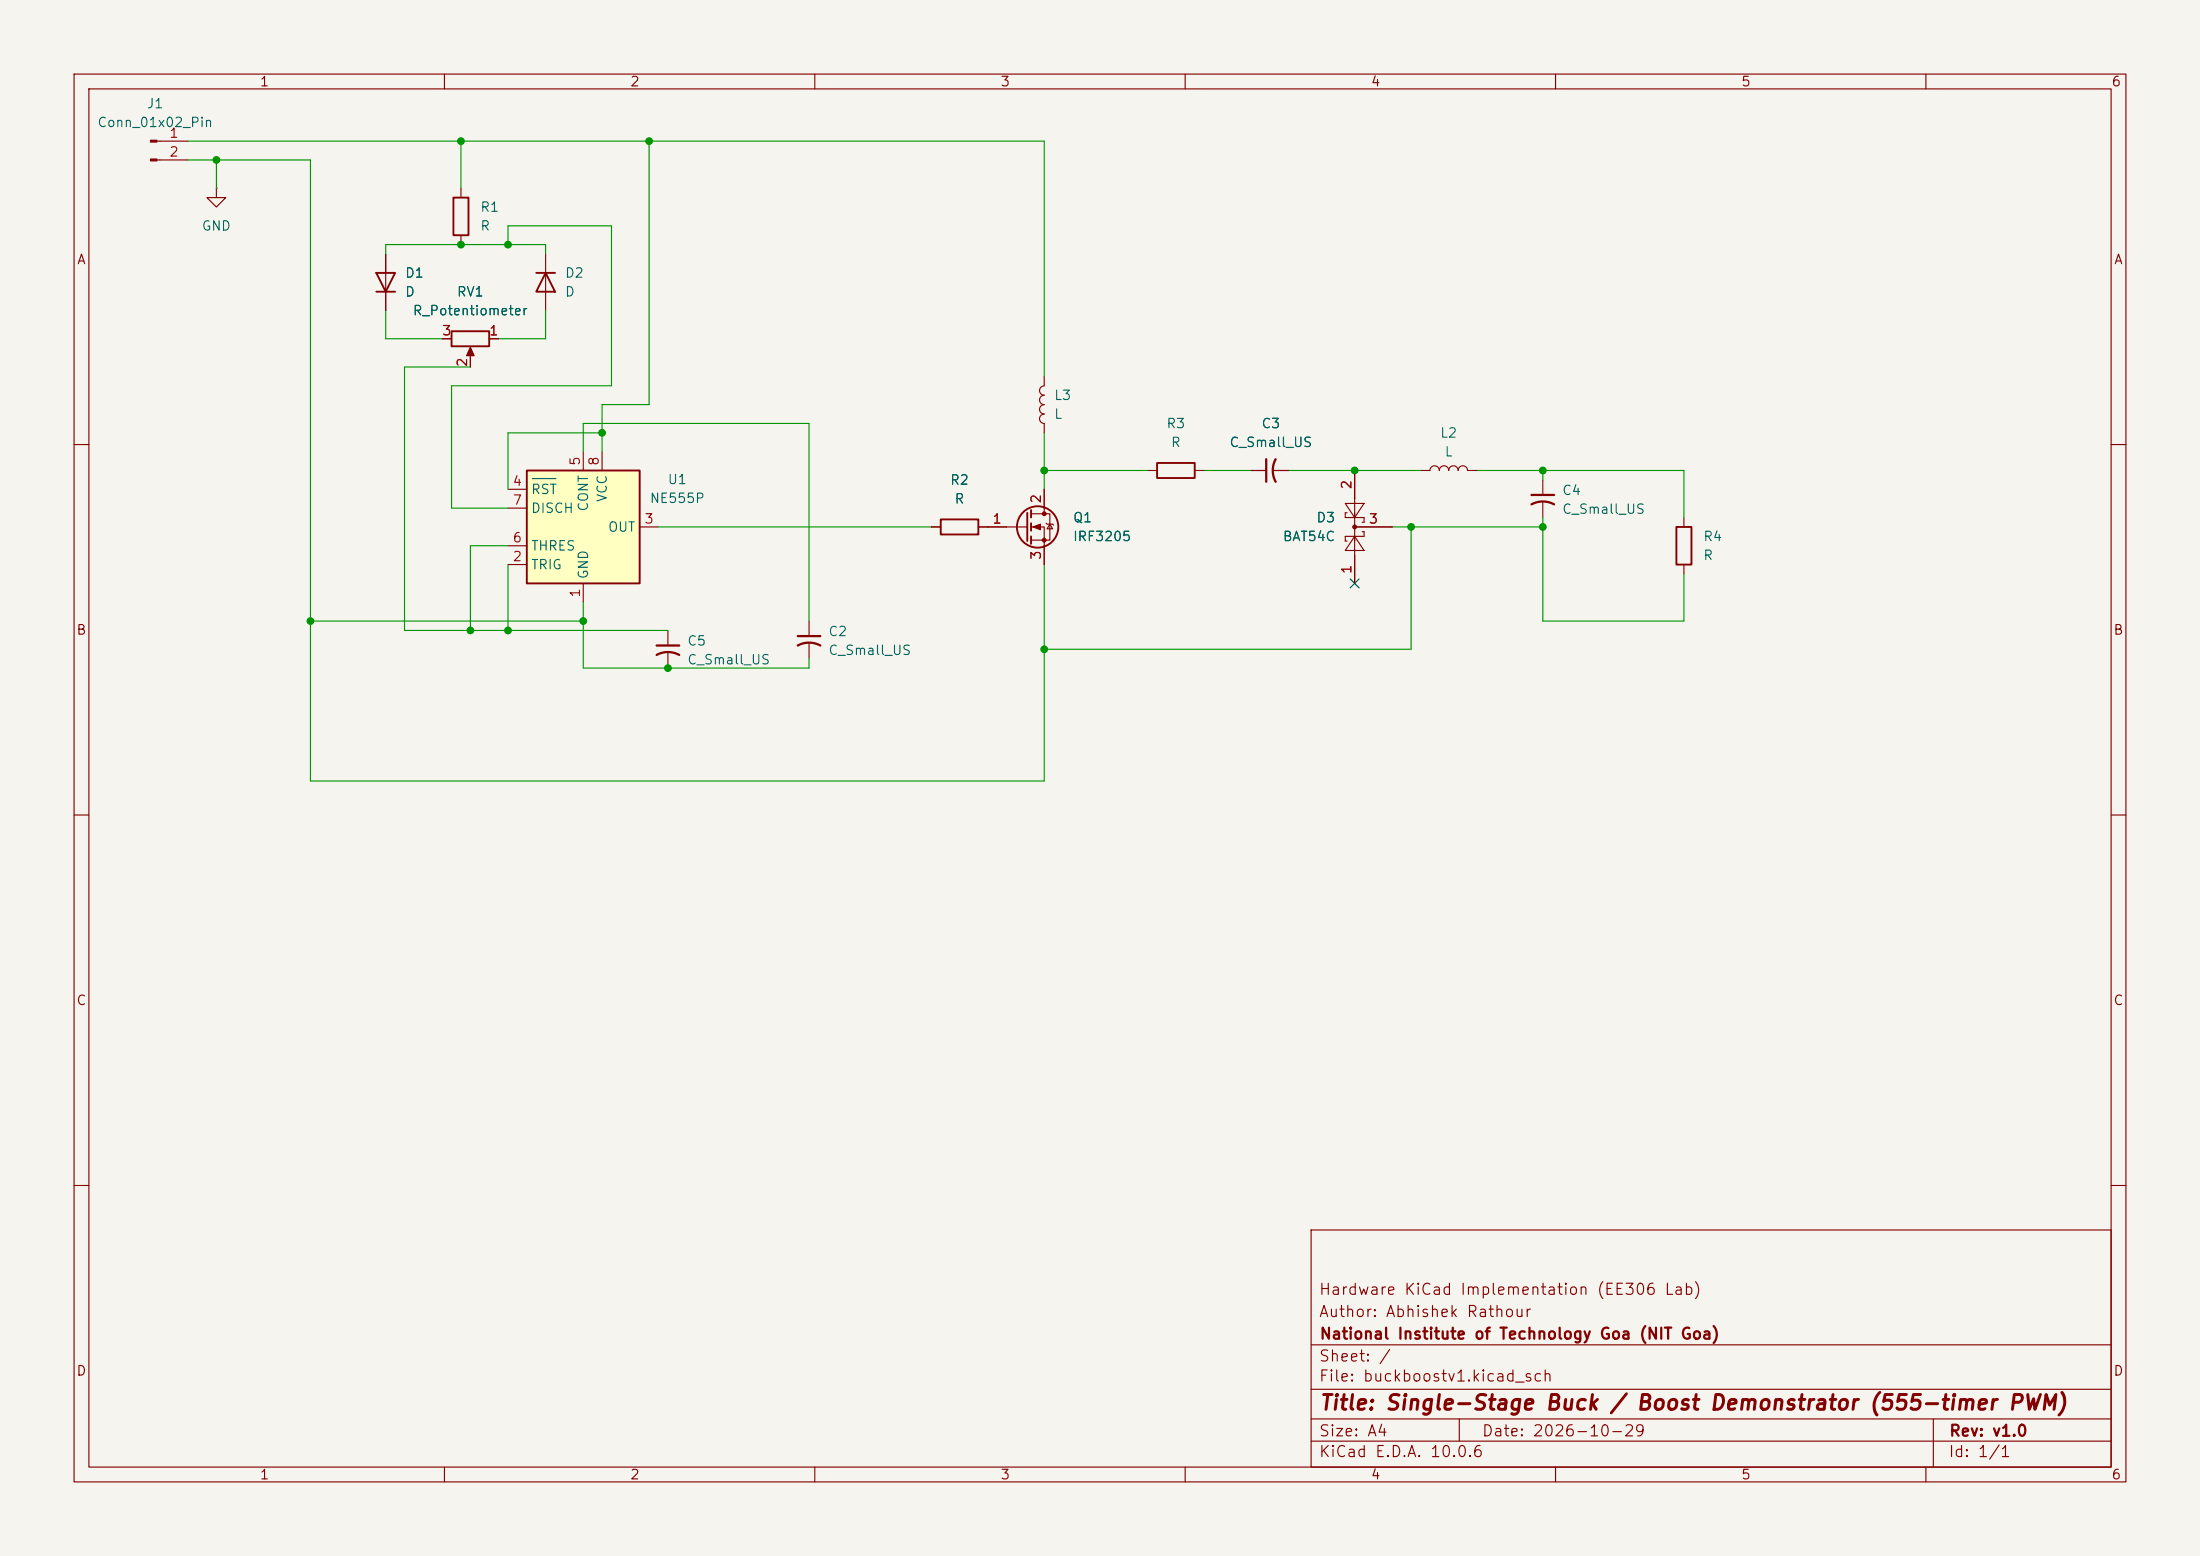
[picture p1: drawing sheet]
(kicad_sch
 (version 20260306)
 (generator "eeschema")
 (generator_version "10.0")
 (paper "A4")
 (title_block
  (title "Single-Stage Buck / Boost Demonstrator (555-timer PWM)")
  (date "2026-10-29")
  (rev "v1.0")
  (company "National Institute of Technology Goa (NIT Goa)")
  (comment 1 "Author: Abhishek Rathour")
  (comment 2 "Hardware KiCad Implementation (EE306 Lab)"))
 (lib_symbols
  (symbol "Connector:Conn_01x02_Pin"
   (pin_names
    (offset 1.016) (hide yes)) (exclude_from_sim no) (in_bom yes) (on_board yes)
   (in_pos_files yes)
   (duplicate_pin_numbers_are_jumpers no)
   (property "Reference" "J" (at 0 2.54 0) (show_name no) (do_not_autoplace no) (effects (font (size 1.27 1.27))))
   (property "Value" "Conn_01x02_Pin" (at 0 -5.08 0) (show_name no) (do_not_autoplace no) (effects (font (size 1.27 1.27))))
   (property "Footprint" "" (at 0 0 0) (show_name no) (do_not_autoplace no) (hide yes) (effects (font (size 1.27 1.27))))
   (property "Datasheet" "" (at 0 0 0) (show_name no) (do_not_autoplace no) (hide yes) (effects (font (size 1.27 1.27))))
   (property "Description" "Generic connector, single row, 01x02, script generated" (at 0 0 0) (show_name no) (do_not_autoplace no) (hide yes) (effects (font (size 1.27 1.27))))
   (property "ki_locked" "" (at 0 0 0) (show_name no) (do_not_autoplace no) (effects (font (size 1.27 1.27))))
   (symbol "Conn_01x02_Pin_1_1"
    (rectangle (start 0.8636 0.127) (end 0 -0.127) (stroke (width 0.1524) (type default)) (fill (type outline)))
    (rectangle (start 0.8636 -2.413) (end 0 -2.667) (stroke (width 0.1524) (type default)) (fill (type outline)))
    (polyline (pts (xy 1.27 0) (xy 0.8636 0)) (stroke (width 0.1524) (type default)) (fill (type none)))
    (polyline (pts (xy 1.27 -2.54) (xy 0.8636 -2.54)) (stroke (width 0.1524) (type default)) (fill (type none)))
    (pin passive line (at 5.08 0 180) (length 3.81) (name "Pin_1" (effects (font (size 1.27 1.27)))) (number "1" (effects (font (size 1.27 1.27)))))
    (pin passive line (at 5.08 -2.54 180) (length 3.81) (name "Pin_2" (effects (font (size 1.27 1.27)))) (number "2" (effects (font (size 1.27 1.27))))))
   (embedded_fonts no))
  (symbol "Device:C_Small_US"
   (pin_numbers (hide yes))
   (pin_names
    (offset 0.254) (hide yes)) (exclude_from_sim no) (in_bom yes) (on_board yes)
   (in_pos_files yes)
   (duplicate_pin_numbers_are_jumpers no)
   (property "Reference" "C" (at 0.254 1.778 0) (show_name no) (do_not_autoplace no) (effects (font (size 1.27 1.27)) (justify left)))
   (property "Value" "C_Small_US" (at 0.254 -2.032 0) (show_name no) (do_not_autoplace no) (effects (font (size 1.27 1.27)) (justify left)))
   (property "Footprint" "" (at 0 0 0) (show_name no) (do_not_autoplace no) (hide yes) (effects (font (size 1.27 1.27))))
   (property "Datasheet" "" (at 0 0 0) (show_name no) (do_not_autoplace no) (hide yes) (effects (font (size 1.27 1.27))))
   (property "Description" "capacitor, small US symbol" (at 0 0 0) (show_name no) (do_not_autoplace no) (hide yes) (effects (font (size 1.27 1.27))))
   (symbol "C_Small_US_0_1"
    (polyline (pts (xy -1.524 0.508) (xy 1.524 0.508)) (stroke (width 0.3048) (type default)) (fill (type none)))
    (arc (start -1.524 -0.762) (mid 0 -0.3734) (end 1.524 -0.762) (stroke (width 0.3048) (type default)) (fill (type none))))
   (symbol "C_Small_US_1_1"
    (pin passive line (at 0 2.54 270) (length 2.032) (name "" (effects (font (size 1.27 1.27)))) (number "1" (effects (font (size 1.27 1.27)))))
    (pin passive line (at 0 -2.54 90) (length 2.032) (name "" (effects (font (size 1.27 1.27)))) (number "2" (effects (font (size 1.27 1.27))))))
   (embedded_fonts no))
  (symbol "Device:D"
   (pin_numbers (hide yes))
   (pin_names
    (offset 1.016) (hide yes)) (exclude_from_sim no) (in_bom yes) (on_board yes)
   (in_pos_files yes)
   (duplicate_pin_numbers_are_jumpers no)
   (property "Reference" "D" (at 0 2.54 0) (show_name no) (do_not_autoplace no) (effects (font (size 1.27 1.27))))
   (property "Value" "D" (at 0 -2.54 0) (show_name no) (do_not_autoplace no) (effects (font (size 1.27 1.27))))
   (property "Footprint" "" (at 0 0 0) (show_name no) (do_not_autoplace no) (hide yes) (effects (font (size 1.27 1.27))))
   (property "Datasheet" "" (at 0 0 0) (show_name no) (do_not_autoplace no) (hide yes) (effects (font (size 1.27 1.27))))
   (property "Description" "Diode" (at 0 0 0) (show_name no) (do_not_autoplace no) (hide yes) (effects (font (size 1.27 1.27))))
   (property "Sim.Device" "D" (at 0 0 0) (show_name no) (do_not_autoplace no) (hide yes) (effects (font (size 1.27 1.27))))
   (property "Sim.Pins" "1=K 2=A" (at 0 0 0) (show_name no) (do_not_autoplace no) (hide yes) (effects (font (size 1.27 1.27))))
   (symbol "D_0_1"
    (polyline (pts (xy -1.27 1.27) (xy -1.27 -1.27)) (stroke (width 0.254) (type default)) (fill (type none)))
    (polyline (pts (xy 1.27 1.27) (xy 1.27 -1.27) (xy -1.27 0) (xy 1.27 1.27)) (stroke (width 0.254) (type default)) (fill (type none)))
    (polyline (pts (xy 1.27 0) (xy -1.27 0)) (stroke (width 0) (type default)) (fill (type none))))
   (symbol "D_1_1"
    (pin passive line (at -3.81 0 0) (length 2.54) (name "K" (effects (font (size 1.27 1.27)))) (number "1" (effects (font (size 1.27 1.27)))))
    (pin passive line (at 3.81 0 180) (length 2.54) (name "A" (effects (font (size 1.27 1.27)))) (number "2" (effects (font (size 1.27 1.27))))))
   (embedded_fonts no))
  (symbol "Device:L"
   (pin_numbers (hide yes))
   (pin_names
    (offset 1.016) (hide yes)) (exclude_from_sim no) (in_bom yes) (on_board yes)
   (in_pos_files yes)
   (duplicate_pin_numbers_are_jumpers no)
   (property "Reference" "L" (at -1.27 0 90) (show_name no) (do_not_autoplace no) (effects (font (size 1.27 1.27))))
   (property "Value" "L" (at 1.905 0 90) (show_name no) (do_not_autoplace no) (effects (font (size 1.27 1.27))))
   (property "Footprint" "" (at 0 0 0) (show_name no) (do_not_autoplace no) (hide yes) (effects (font (size 1.27 1.27))))
   (property "Datasheet" "" (at 0 0 0) (show_name no) (do_not_autoplace no) (hide yes) (effects (font (size 1.27 1.27))))
   (property "Description" "Inductor" (at 0 0 0) (show_name no) (do_not_autoplace no) (hide yes) (effects (font (size 1.27 1.27))))
   (symbol "L_0_1"
    (arc (start 0 2.54) (mid 0.6323 1.905) (end 0 1.27) (stroke (width 0) (type default)) (fill (type none)))
    (arc (start 0 1.27) (mid 0.6323 0.635) (end 0 0) (stroke (width 0) (type default)) (fill (type none)))
    (arc (start 0 0) (mid 0.6323 -0.635) (end 0 -1.27) (stroke (width 0) (type default)) (fill (type none)))
    (arc (start 0 -1.27) (mid 0.6323 -1.905) (end 0 -2.54) (stroke (width 0) (type default)) (fill (type none))))
   (symbol "L_1_1"
    (pin passive line (at 0 3.81 270) (length 1.27) (name "1" (effects (font (size 1.27 1.27)))) (number "1" (effects (font (size 1.27 1.27)))))
    (pin passive line (at 0 -3.81 90) (length 1.27) (name "2" (effects (font (size 1.27 1.27)))) (number "2" (effects (font (size 1.27 1.27))))))
   (embedded_fonts no))
  (symbol "Device:R"
   (pin_numbers (hide yes))
   (pin_names
    (offset 0)) (exclude_from_sim no) (in_bom yes) (on_board yes)
   (in_pos_files yes)
   (duplicate_pin_numbers_are_jumpers no)
   (property "Reference" "R" (at 2.032 0 90) (show_name no) (do_not_autoplace no) (effects (font (size 1.27 1.27))))
   (property "Value" "R" (at 0 0 90) (show_name no) (do_not_autoplace no) (effects (font (size 1.27 1.27))))
   (property "Footprint" "" (at -1.778 0 90) (show_name no) (do_not_autoplace no) (hide yes) (effects (font (size 1.27 1.27))))
   (property "Datasheet" "" (at 0 0 0) (show_name no) (do_not_autoplace no) (hide yes) (effects (font (size 1.27 1.27))))
   (property "Description" "Resistor" (at 0 0 0) (show_name no) (do_not_autoplace no) (hide yes) (effects (font (size 1.27 1.27))))
   (symbol "R_0_1"
    (rectangle (start -1.016 -2.54) (end 1.016 2.54) (stroke (width 0.254) (type default)) (fill (type none))))
   (symbol "R_1_1"
    (pin passive line (at 0 3.81 270) (length 1.27) (name "" (effects (font (size 1.27 1.27)))) (number "1" (effects (font (size 1.27 1.27)))))
    (pin passive line (at 0 -3.81 90) (length 1.27) (name "" (effects (font (size 1.27 1.27)))) (number "2" (effects (font (size 1.27 1.27))))))
   (embedded_fonts no))
  (symbol "Device:R_Potentiometer"
   (pin_names
    (offset 1.016) (hide yes)) (exclude_from_sim no) (in_bom yes) (on_board yes)
   (in_pos_files yes)
   (duplicate_pin_numbers_are_jumpers no)
   (property "Reference" "RV" (at -4.445 0 90) (show_name no) (do_not_autoplace no) (effects (font (size 1.27 1.27))))
   (property "Value" "R_Potentiometer" (at -2.54 0 90) (show_name no) (do_not_autoplace no) (effects (font (size 1.27 1.27))))
   (property "Footprint" "" (at 0 0 0) (show_name no) (do_not_autoplace no) (hide yes) (effects (font (size 1.27 1.27))))
   (property "Datasheet" "" (at 0 0 0) (show_name no) (do_not_autoplace no) (hide yes) (effects (font (size 1.27 1.27))))
   (property "Description" "Potentiometer" (at 0 0 0) (show_name no) (do_not_autoplace no) (hide yes) (effects (font (size 1.27 1.27))))
   (property "Sim.Device" "R" (at 0 0 0) (show_name no) (do_not_autoplace no) (hide yes) (effects (font (size 1.27 1.27))))
   (property "Sim.Type" "POT" (at 0 0 0) (show_name no) (do_not_autoplace no) (hide yes) (effects (font (size 1.27 1.27))))
   (property "Sim.Pins" "1=r0 2=wiper 3=r1" (at 0 0 0) (show_name no) (do_not_autoplace no) (hide yes) (effects (font (size 1.27 1.27))))
   (symbol "R_Potentiometer_0_1"
    (rectangle (start 1.016 2.54) (end -1.016 -2.54) (stroke (width 0.254) (type default)) (fill (type none)))
    (polyline (pts (xy 1.143 0) (xy 2.286 0.508) (xy 2.286 -0.508) (xy 1.143 0)) (stroke (width 0) (type default)) (fill (type outline)))
    (polyline (pts (xy 2.54 0) (xy 1.524 0)) (stroke (width 0) (type default)) (fill (type none))))
   (symbol "R_Potentiometer_1_1"
    (pin passive line (at 0 3.81 270) (length 1.27) (name "1" (effects (font (size 1.27 1.27)))) (number "1" (effects (font (size 1.27 1.27)))))
    (pin passive line (at 3.81 0 180) (length 1.27) (name "2" (effects (font (size 1.27 1.27)))) (number "2" (effects (font (size 1.27 1.27)))))
    (pin passive line (at 0 -3.81 90) (length 1.27) (name "3" (effects (font (size 1.27 1.27)))) (number "3" (effects (font (size 1.27 1.27))))))
   (embedded_fonts no))
  (symbol "Diode:BAT54C"
   (pin_names
    (offset 1.016)) (exclude_from_sim no) (in_bom yes) (on_board yes)
   (in_pos_files yes)
   (duplicate_pin_numbers_are_jumpers no)
   (property "Reference" "D" (at 0.635 -3.81 0) (show_name no) (do_not_autoplace no) (effects (font (size 1.27 1.27)) (justify left)))
   (property "Value" "BAT54C" (at -6.35 3.175 0) (show_name no) (do_not_autoplace no) (effects (font (size 1.27 1.27)) (justify left)))
   (property "Footprint" "Package_TO_SOT_SMD:SOT-23" (at 1.905 3.175 0) (show_name no) (do_not_autoplace no) (hide yes) (effects (font (size 1.27 1.27)) (justify left)))
   (property "Datasheet" "http://www.diodes.com/_files/datasheets/ds11005.pdf" (at -2.032 0 0) (show_name no) (do_not_autoplace no) (hide yes) (effects (font (size 1.27 1.27))))
   (property "Description" "dual schottky barrier diode, common cathode" (at 0 0 0) (show_name no) (do_not_autoplace no) (hide yes) (effects (font (size 1.27 1.27))))
   (symbol "BAT54C_0_1"
    (polyline (pts (xy -3.175 -1.27) (xy -3.175 1.27) (xy -1.27 0) (xy -3.175 -1.27)) (stroke (width 0) (type default)) (fill (type none)))
    (polyline (pts (xy -1.905 1.27) (xy -1.905 1.016)) (stroke (width 0) (type default)) (fill (type none)))
    (polyline (pts (xy -1.905 0) (xy 1.905 0)) (stroke (width 0) (type default)) (fill (type none)))
    (polyline (pts (xy -1.27 1.27) (xy -1.905 1.27)) (stroke (width 0) (type default)) (fill (type none)))
    (polyline (pts (xy -1.27 1.27) (xy -1.27 -1.27)) (stroke (width 0) (type default)) (fill (type none)))
    (polyline (pts (xy -1.27 0) (xy -3.81 0)) (stroke (width 0) (type default)) (fill (type none)))
    (polyline (pts (xy -1.27 -1.27) (xy -0.635 -1.27)) (stroke (width 0) (type default)) (fill (type none)))
    (polyline (pts (xy -0.635 -1.27) (xy -0.635 -1.016)) (stroke (width 0) (type default)) (fill (type none)))
    (circle (center 0 0) (radius 0.254) (stroke (width 0) (type default)) (fill (type outline)))
    (polyline (pts (xy 0.635 -1.27) (xy 0.635 -1.016)) (stroke (width 0) (type default)) (fill (type none)))
    (polyline (pts (xy 1.27 1.27) (xy 1.27 -1.27)) (stroke (width 0) (type default)) (fill (type none)))
    (polyline (pts (xy 1.27 1.27) (xy 1.905 1.27)) (stroke (width 0) (type default)) (fill (type none)))
    (polyline (pts (xy 1.27 -1.27) (xy 0.635 -1.27)) (stroke (width 0) (type default)) (fill (type none)))
    (polyline (pts (xy 1.905 1.27) (xy 1.905 1.016)) (stroke (width 0) (type default)) (fill (type none)))
    (polyline (pts (xy 3.175 -1.27) (xy 3.175 1.27) (xy 1.27 0) (xy 3.175 -1.27)) (stroke (width 0) (type default)) (fill (type none)))
    (polyline (pts (xy 3.81 0) (xy 1.27 0)) (stroke (width 0) (type default)) (fill (type none))))
   (symbol "BAT54C_1_1"
    (pin passive line (at -7.62 0 0) (length 3.81) (name "" (effects (font (size 1.27 1.27)))) (number "1" (effects (font (size 1.27 1.27)))))
    (pin passive line (at 7.62 0 180) (length 3.81) (name "" (effects (font (size 1.27 1.27)))) (number "2" (effects (font (size 1.27 1.27)))))
    (pin passive line (at 0 -5.08 90) (length 5.08) (name "" (effects (font (size 1.27 1.27)))) (number "3" (effects (font (size 1.27 1.27))))))
   (embedded_fonts no))
  (symbol "Timer:NE555P" (exclude_from_sim no) (in_bom yes) (on_board yes)
   (in_pos_files yes)
   (duplicate_pin_numbers_are_jumpers no)
   (property "Reference" "U" (at -10.16 8.89 0) (show_name no) (do_not_autoplace no) (effects (font (size 1.27 1.27)) (justify left)))
   (property "Value" "NE555P" (at 2.54 8.89 0) (show_name no) (do_not_autoplace no) (effects (font (size 1.27 1.27)) (justify left)))
   (property "Footprint" "Package_DIP:DIP-8_W7.62mm" (at 0 -24.13 0) (show_name no) (do_not_autoplace no) (hide yes) (effects (font (size 1.27 1.27))))
   (property "Datasheet" "http://www.ti.com/lit/ds/symlink/ne555.pdf" (at 0 -26.67 0) (show_name no) (do_not_autoplace no) (hide yes) (effects (font (size 1.27 1.27))))
   (property "Description" "Precision Timers, 555 compatible, PDIP-8" (at 0 -21.59 0) (show_name no) (do_not_autoplace no) (hide yes) (effects (font (size 1.27 1.27))))
   (symbol "NE555P_0_0"
    (pin power_in line (at 0 -10.16 90) (length 2.54) (name "GND" (effects (font (size 1.27 1.27)))) (number "1" (effects (font (size 1.27 1.27)))))
    (pin power_in line (at 2.54 10.16 270) (length 2.54) (name "VCC" (effects (font (size 1.27 1.27)))) (number "8" (effects (font (size 1.27 1.27))))))
   (symbol "NE555P_0_1"
    (rectangle (start -7.62 7.62) (end 7.62 -7.62) (stroke (width 0.254) (type default)) (fill (type background))))
   (symbol "NE555P_1_1"
    (pin input line (at -10.16 -5.08 0) (length 2.54) (name "TRIG" (effects (font (size 1.27 1.27)))) (number "2" (effects (font (size 1.27 1.27)))))
    (pin output line (at 10.16 0 180) (length 2.54) (name "OUT" (effects (font (size 1.27 1.27)))) (number "3" (effects (font (size 1.27 1.27)))))
    (pin input line (at -10.16 5.08 0) (length 2.54) (name "~{RST}" (effects (font (size 1.27 1.27)))) (number "4" (effects (font (size 1.27 1.27)))))
    (pin passive line (at 0 10.16 270) (length 2.54) (name "CONT" (effects (font (size 1.27 1.27)))) (number "5" (effects (font (size 1.27 1.27)))))
    (pin input line (at -10.16 -2.54 0) (length 2.54) (name "THRES" (effects (font (size 1.27 1.27)))) (number "6" (effects (font (size 1.27 1.27)))))
    (pin input line (at -10.16 2.54 0) (length 2.54) (name "DISCH" (effects (font (size 1.27 1.27)))) (number "7" (effects (font (size 1.27 1.27))))))
   (embedded_fonts no))
  (symbol "Transistor_FET:IRF3205"
   (pin_names (hide yes)) (exclude_from_sim no) (in_bom yes) (on_board yes)
   (in_pos_files yes)
   (duplicate_pin_numbers_are_jumpers no)
   (property "Reference" "Q" (at 5.08 1.905 0) (show_name no) (do_not_autoplace no) (effects (font (size 1.27 1.27)) (justify left)))
   (property "Value" "IRF3205" (at 5.08 0 0) (show_name no) (do_not_autoplace no) (effects (font (size 1.27 1.27)) (justify left)))
   (property "Footprint" "Package_TO_SOT_THT:TO-220-3_Vertical" (at 5.08 -1.905 0) (show_name no) (do_not_autoplace no) (hide yes) (effects (font (size 1.27 1.27)
    (italic yes)) (justify left)))
   (property "Datasheet" "http://www.irf.com/product-info/datasheets/data/irf3205.pdf" (at 5.08 -3.81 0) (show_name no) (do_not_autoplace no) (hide yes) (effects (font (size 1.27 1.27)) (justify left)))
   (property "Description" "110A Id, 55V Vds, Single N-Channel HEXFET Power MOSFET, 8mOhm Ron, TO-220AB" (at 0 0 0) (show_name no) (do_not_autoplace no) (hide yes) (effects (font (size 1.27 1.27))))
   (symbol "IRF3205_0_1"
    (polyline (pts (xy 0.254 1.905) (xy 0.254 -1.905)) (stroke (width 0.254) (type default)) (fill (type none)))
    (polyline (pts (xy 0.254 0) (xy -2.54 0)) (stroke (width 0) (type default)) (fill (type none)))
    (polyline (pts (xy 0.762 2.286) (xy 0.762 1.27)) (stroke (width 0.254) (type default)) (fill (type none)))
    (polyline (pts (xy 0.762 0.508) (xy 0.762 -0.508)) (stroke (width 0.254) (type default)) (fill (type none)))
    (polyline (pts (xy 0.762 -1.27) (xy 0.762 -2.286)) (stroke (width 0.254) (type default)) (fill (type none)))
    (polyline (pts (xy 0.762 -1.778) (xy 3.302 -1.778) (xy 3.302 1.778) (xy 0.762 1.778)) (stroke (width 0) (type default)) (fill (type none)))
    (polyline (pts (xy 1.016 0) (xy 2.032 0.381) (xy 2.032 -0.381) (xy 1.016 0)) (stroke (width 0) (type default)) (fill (type outline)))
    (circle (center 1.651 0) (radius 2.794) (stroke (width 0.254) (type default)) (fill (type none)))
    (polyline (pts (xy 2.54 2.54) (xy 2.54 1.778)) (stroke (width 0) (type default)) (fill (type none)))
    (circle (center 2.54 1.778) (radius 0.254) (stroke (width 0) (type default)) (fill (type outline)))
    (circle (center 2.54 -1.778) (radius 0.254) (stroke (width 0) (type default)) (fill (type outline)))
    (polyline (pts (xy 2.54 -2.54) (xy 2.54 0) (xy 0.762 0)) (stroke (width 0) (type default)) (fill (type none)))
    (polyline (pts (xy 2.794 0.508) (xy 2.921 0.381) (xy 3.683 0.381) (xy 3.81 0.254)) (stroke (width 0) (type default)) (fill (type none)))
    (polyline (pts (xy 3.302 0.381) (xy 2.921 -0.254) (xy 3.683 -0.254) (xy 3.302 0.381)) (stroke (width 0) (type default)) (fill (type none))))
   (symbol "IRF3205_1_1"
    (pin input line (at -5.08 0 0) (length 2.54) (name "G" (effects (font (size 1.27 1.27)))) (number "1" (effects (font (size 1.27 1.27)))))
    (pin passive line (at 2.54 5.08 270) (length 2.54) (name "D" (effects (font (size 1.27 1.27)))) (number "2" (effects (font (size 1.27 1.27)))))
    (pin passive line (at 2.54 -5.08 90) (length 2.54) (name "S" (effects (font (size 1.27 1.27)))) (number "3" (effects (font (size 1.27 1.27))))))
   (embedded_fonts no))
  (symbol "power:GND"
   (power global)
   (pin_numbers (hide yes))
   (pin_names
    (offset 0) (hide yes)) (exclude_from_sim no) (in_bom yes) (on_board yes)
   (in_pos_files yes)
   (duplicate_pin_numbers_are_jumpers no)
   (property "Reference" "#PWR" (at 0 -6.35 0) (show_name no) (do_not_autoplace no) (hide yes) (effects (font (size 1.27 1.27))))
   (property "Value" "GND" (at 0 -3.81 0) (show_name no) (do_not_autoplace no) (effects (font (size 1.27 1.27))))
   (property "Footprint" "" (at 0 0 0) (show_name no) (do_not_autoplace no) (hide yes) (effects (font (size 1.27 1.27))))
   (property "Datasheet" "" (at 0 0 0) (show_name no) (do_not_autoplace no) (hide yes) (effects (font (size 1.27 1.27))))
   (property "Description" "Power symbol creates a global label with name \"GND\" , ground" (at 0 0 0) (show_name no) (do_not_autoplace no) (hide yes) (effects (font (size 1.27 1.27))))
   (symbol "GND_0_1"
    (polyline (pts (xy 0 0) (xy 0 -1.27) (xy 1.27 -1.27) (xy 0 -2.54) (xy -1.27 -1.27) (xy 0 -1.27)) (stroke (width 0) (type default)) (fill (type none))))
   (symbol "GND_1_1"
    (pin power_in line (at 0 0 270) (length 0) (name "" (effects (font (size 1.27 1.27)))) (number "1" (effects (font (size 1.27 1.27))))))
   (embedded_fonts no)))
 (junction
  (at 140.97 87.63)
  (diameter 0)
  (color 0 0 0 0))
 (junction
  (at 62.23 19.05)
  (diameter 0)
  (color 0 0 0 0))
 (junction
  (at 63.5 85.09)
  (diameter 0)
  (color 0 0 0 0))
 (junction
  (at 41.91 83.82)
  (diameter 0)
  (color 0 0 0 0))
 (junction
  (at 90.17 90.17)
  (diameter 0)
  (color 0 0 0 0))
 (junction
  (at 208.28 71.12)
  (diameter 0)
  (color 0 0 0 0))
 (junction
  (at 29.21 21.59)
  (diameter 0)
  (color 0 0 0 0))
 (junction
  (at 87.63 19.05)
  (diameter 0)
  (color 0 0 0 0))
 (junction
  (at 78.74 83.82)
  (diameter 0)
  (color 0 0 0 0))
 (junction
  (at 62.23 33.02)
  (diameter 0)
  (color 0 0 0 0))
 (junction
  (at 68.58 33.02)
  (diameter 0)
  (color 0 0 0 0))
 (junction
  (at 208.28 63.5)
  (diameter 0)
  (color 0 0 0 0))
 (junction
  (at 140.97 63.5)
  (diameter 0)
  (color 0 0 0 0))
 (junction
  (at 182.88 63.5)
  (diameter 0)
  (color 0 0 0 0))
 (junction
  (at 68.58 85.09)
  (diameter 0)
  (color 0 0 0 0))
 (junction
  (at 81.28 58.42)
  (diameter 0)
  (color 0 0 0 0))
 (junction
  (at 190.5 71.12)
  (diameter 0)
  (color 0 0 0 0))
 (no_connect
  (at 182.88 78.74))
 (wire
  (pts (xy 227.33 77.47) (xy 227.33 83.82))
  (stroke (width 0) (type default)))
 (wire
  (pts (xy 140.97 87.63) (xy 140.97 105.41))
  (stroke (width 0) (type default)))
 (wire
  (pts (xy 82.55 52.07) (xy 82.55 30.48))
  (stroke (width 0) (type default)))
 (wire
  (pts (xy 81.28 58.42) (xy 68.58 58.42))
  (stroke (width 0) (type default)))
 (wire
  (pts (xy 81.28 54.61) (xy 81.28 58.42))
  (stroke (width 0) (type default)))
 (wire
  (pts (xy 63.5 49.53) (xy 54.61 49.53))
  (stroke (width 0) (type default)))
 (wire
  (pts (xy 82.55 30.48) (xy 68.58 30.48))
  (stroke (width 0) (type default)))
 (wire
  (pts (xy 68.58 58.42) (xy 68.58 66.04))
  (stroke (width 0) (type default)))
 (wire
  (pts (xy 208.28 69.85) (xy 208.28 71.12))
  (stroke (width 0) (type default)))
 (wire
  (pts (xy 29.21 25.4) (xy 29.21 21.59))
  (stroke (width 0) (type default)))
 (wire
  (pts (xy 68.58 30.48) (xy 68.58 33.02))
  (stroke (width 0) (type default)))
 (wire
  (pts (xy 140.97 19.05) (xy 140.97 50.8))
  (stroke (width 0) (type default)))
 (wire
  (pts (xy 68.58 33.02) (xy 62.23 33.02))
  (stroke (width 0) (type default)))
 (wire
  (pts (xy 41.91 83.82) (xy 78.74 83.82))
  (stroke (width 0) (type default)))
 (wire
  (pts (xy 109.22 83.82) (xy 109.22 57.15))
  (stroke (width 0) (type default)))
 (wire
  (pts (xy 73.66 34.29) (xy 73.66 33.02))
  (stroke (width 0) (type default)))
 (wire
  (pts (xy 73.66 41.91) (xy 73.66 45.72))
  (stroke (width 0) (type default)))
 (wire
  (pts (xy 54.61 49.53) (xy 54.61 85.09))
  (stroke (width 0) (type default)))
 (wire
  (pts (xy 88.9 71.12) (xy 125.73 71.12))
  (stroke (width 0) (type default)))
 (wire
  (pts (xy 190.5 71.12) (xy 187.96 71.12))
  (stroke (width 0) (type default)))
 (wire
  (pts (xy 208.28 64.77) (xy 208.28 63.5))
  (stroke (width 0) (type default)))
 (wire
  (pts (xy 63.5 73.66) (xy 68.58 73.66))
  (stroke (width 0) (type default)))
 (wire
  (pts (xy 140.97 87.63) (xy 190.5 87.63))
  (stroke (width 0) (type default)))
 (wire
  (pts (xy 63.5 85.09) (xy 68.58 85.09))
  (stroke (width 0) (type default)))
 (wire
  (pts (xy 68.58 85.09) (xy 90.17 85.09))
  (stroke (width 0) (type default)))
 (wire
  (pts (xy 78.74 83.82) (xy 78.74 81.28))
  (stroke (width 0) (type default)))
 (wire
  (pts (xy 140.97 58.42) (xy 140.97 63.5))
  (stroke (width 0) (type default)))
 (wire
  (pts (xy 59.69 45.72) (xy 52.07 45.72))
  (stroke (width 0) (type default)))
 (wire
  (pts (xy 87.63 54.61) (xy 81.28 54.61))
  (stroke (width 0) (type default)))
 (wire
  (pts (xy 140.97 63.5) (xy 140.97 66.04))
  (stroke (width 0) (type default)))
 (wire
  (pts (xy 140.97 19.05) (xy 87.63 19.05))
  (stroke (width 0) (type default)))
 (wire
  (pts (xy 87.63 19.05) (xy 87.63 54.61))
  (stroke (width 0) (type default)))
 (wire
  (pts (xy 41.91 21.59) (xy 41.91 105.41))
  (stroke (width 0) (type default)))
 (wire
  (pts (xy 52.07 41.91) (xy 52.07 45.72))
  (stroke (width 0) (type default)))
 (wire
  (pts (xy 63.5 85.09) (xy 63.5 73.66))
  (stroke (width 0) (type default)))
 (wire
  (pts (xy 182.88 63.5) (xy 173.99 63.5))
  (stroke (width 0) (type default)))
 (wire
  (pts (xy 109.22 90.17) (xy 109.22 88.9))
  (stroke (width 0) (type default)))
 (wire
  (pts (xy 208.28 63.5) (xy 227.33 63.5))
  (stroke (width 0) (type default)))
 (wire
  (pts (xy 25.4 19.05) (xy 62.23 19.05))
  (stroke (width 0) (type default)))
 (wire
  (pts (xy 190.5 71.12) (xy 190.5 87.63))
  (stroke (width 0) (type default)))
 (wire
  (pts (xy 52.07 33.02) (xy 52.07 34.29))
  (stroke (width 0) (type default)))
 (wire
  (pts (xy 140.97 105.41) (xy 41.91 105.41))
  (stroke (width 0) (type default)))
 (wire
  (pts (xy 68.58 68.58) (xy 60.96 68.58))
  (stroke (width 0) (type default)))
 (wire
  (pts (xy 109.22 57.15) (xy 78.74 57.15))
  (stroke (width 0) (type default)))
 (wire
  (pts (xy 62.23 19.05) (xy 87.63 19.05))
  (stroke (width 0) (type default)))
 (wire
  (pts (xy 140.97 76.2) (xy 140.97 87.63))
  (stroke (width 0) (type default)))
 (wire
  (pts (xy 68.58 76.2) (xy 68.58 85.09))
  (stroke (width 0) (type default)))
 (wire
  (pts (xy 81.28 58.42) (xy 81.28 60.96))
  (stroke (width 0) (type default)))
 (wire
  (pts (xy 62.23 33.02) (xy 52.07 33.02))
  (stroke (width 0) (type default)))
 (wire
  (pts (xy 208.28 71.12) (xy 208.28 83.82))
  (stroke (width 0) (type default)))
 (wire
  (pts (xy 208.28 71.12) (xy 190.5 71.12))
  (stroke (width 0) (type default)))
 (wire
  (pts (xy 199.39 63.5) (xy 208.28 63.5))
  (stroke (width 0) (type default)))
 (wire
  (pts (xy 90.17 90.17) (xy 109.22 90.17))
  (stroke (width 0) (type default)))
 (wire
  (pts (xy 60.96 52.07) (xy 82.55 52.07))
  (stroke (width 0) (type default)))
 (wire
  (pts (xy 227.33 63.5) (xy 227.33 69.85))
  (stroke (width 0) (type default)))
 (wire
  (pts (xy 54.61 85.09) (xy 63.5 85.09))
  (stroke (width 0) (type default)))
 (wire
  (pts (xy 62.23 19.05) (xy 62.23 25.4))
  (stroke (width 0) (type default)))
 (wire
  (pts (xy 182.88 63.5) (xy 191.77 63.5))
  (stroke (width 0) (type default)))
 (wire
  (pts (xy 60.96 68.58) (xy 60.96 52.07))
  (stroke (width 0) (type default)))
 (wire
  (pts (xy 78.74 90.17) (xy 78.74 83.82))
  (stroke (width 0) (type default)))
 (wire
  (pts (xy 73.66 33.02) (xy 68.58 33.02))
  (stroke (width 0) (type default)))
 (wire
  (pts (xy 78.74 57.15) (xy 78.74 60.96))
  (stroke (width 0) (type default)))
 (wire
  (pts (xy 168.91 63.5) (xy 162.56 63.5))
  (stroke (width 0) (type default)))
 (wire
  (pts (xy 227.33 83.82) (xy 208.28 83.82))
  (stroke (width 0) (type default)))
 (wire
  (pts (xy 78.74 90.17) (xy 90.17 90.17))
  (stroke (width 0) (type default)))
 (wire
  (pts (xy 140.97 63.5) (xy 154.94 63.5))
  (stroke (width 0) (type default)))
 (wire
  (pts (xy 67.31 45.72) (xy 73.66 45.72))
  (stroke (width 0) (type default)))
 (wire
  (pts (xy 25.4 21.59) (xy 41.91 21.59))
  (stroke (width 0) (type default)))
 (symbol
  (lib_id "Timer:NE555P")
  (at 78.74 71.12 0)
  (unit 1)
  (body_style 1)
  (exclude_from_sim no)
  (in_bom yes)
  (on_board yes)
  (in_pos_files yes)
  (dnp no)
  (fields_autoplaced yes)
  (property "Reference" "U1" (at 91.44 64.6998 0) (show_name no) (do_not_autoplace no) (effects (font (size 1.27 1.27))))
  (property "Value" "NE555P" (at 91.44 67.2398 0) (show_name no) (do_not_autoplace no) (effects (font (size 1.27 1.27))))
  (property "Footprint" "Package_DIP:DIP-8_W7.62mm" (at 78.74 95.25 0) (hide yes) (show_name no) (do_not_autoplace no) (effects (font (size 1.27 1.27))))
  (property "Datasheet" "http://www.ti.com/lit/ds/symlink/ne555.pdf" (at 78.74 97.79 0) (hide yes) (show_name no) (do_not_autoplace no) (effects (font (size 1.27 1.27))))
  (property "Description" "Precision Timers, 555 compatible, PDIP-8" (at 78.74 92.71 0) (hide yes) (show_name no) (do_not_autoplace no) (effects (font (size 1.27 1.27))))
  (pin "3")
  (pin "4")
  (pin "7")
  (pin "8")
  (pin "5")
  (pin "2")
  (pin "1")
  (pin "6"))
 (symbol
  (lib_id "Device:R")
  (at 129.54 71.12 90)
  (unit 1)
  (body_style 1)
  (exclude_from_sim no)
  (in_bom yes)
  (on_board yes)
  (in_pos_files yes)
  (dnp no)
  (fields_autoplaced yes)
  (property "Reference" "R2" (at 129.54 64.77 90) (show_name no) (do_not_autoplace no) (effects (font (size 1.27 1.27))))
  (property "Value" "R" (at 129.54 67.31 90) (show_name no) (do_not_autoplace no) (effects (font (size 1.27 1.27))))
  (property "Footprint" "Resistor_THT:R_Axial_DIN0204_L3.6mm_D1.6mm_P5.08mm_Horizontal" (at 129.54 72.898 90) (hide yes) (show_name no) (do_not_autoplace no) (effects (font (size 1.27 1.27))))
  (property "Datasheet" "" (at 129.54 71.12 0) (hide yes) (show_name no) (do_not_autoplace no) (effects (font (size 1.27 1.27))))
  (property "Description" "Resistor" (at 129.54 71.12 0) (hide yes) (show_name no) (do_not_autoplace no) (effects (font (size 1.27 1.27))))
  (pin "2")
  (pin "1"))
 (symbol
  (lib_id "Device:D")
  (at 73.66 38.1 270)
  (unit 1)
  (body_style 1)
  (exclude_from_sim no)
  (in_bom yes)
  (on_board yes)
  (in_pos_files yes)
  (dnp no)
  (fields_autoplaced yes)
  (property "Reference" "D2" (at 76.2 36.8299 90) (show_name no) (do_not_autoplace no) (effects (font (size 1.27 1.27)) (justify left)))
  (property "Value" "D" (at 76.2 39.3699 90) (show_name no) (do_not_autoplace no) (effects (font (size 1.27 1.27)) (justify left)))
  (property "Footprint" "" (at 73.66 38.1 0) (hide yes) (show_name no) (do_not_autoplace no) (effects (font (size 1.27 1.27))))
  (property "Datasheet" "" (at 73.66 38.1 0) (hide yes) (show_name no) (do_not_autoplace no) (effects (font (size 1.27 1.27))))
  (property "Description" "Diode" (at 73.66 38.1 0) (hide yes) (show_name no) (do_not_autoplace no) (effects (font (size 1.27 1.27))))
  (property "Sim.Device" "D" (at 73.66 38.1 0) (hide yes) (show_name no) (do_not_autoplace no) (effects (font (size 1.27 1.27))))
  (property "Sim.Pins" "1=K 2=A" (at 73.66 38.1 0) (hide yes) (show_name no) (do_not_autoplace no) (effects (font (size 1.27 1.27))))
  (pin "2")
  (pin "1"))
 (symbol
  (lib_id "Connector:Conn_01x02_Pin")
  (at 20.32 19.05 0)
  (unit 1)
  (body_style 1)
  (exclude_from_sim no)
  (in_bom yes)
  (on_board yes)
  (in_pos_files yes)
  (dnp no)
  (fields_autoplaced yes)
  (property "Reference" "J1" (at 20.955 13.97 0) (show_name no) (do_not_autoplace no) (effects (font (size 1.27 1.27))))
  (property "Value" "Conn_01x02_Pin" (at 20.955 16.51 0) (show_name no) (do_not_autoplace no) (effects (font (size 1.27 1.27))))
  (property "Footprint" "Connector:JWT_A3963_1x02_P3.96mm_Vertical" (at 20.32 19.05 0) (hide yes) (show_name no) (do_not_autoplace no) (effects (font (size 1.27 1.27))))
  (property "Datasheet" "" (at 20.32 19.05 0) (hide yes) (show_name no) (do_not_autoplace no) (effects (font (size 1.27 1.27))))
  (property "Description" "Generic connector, single row, 01x02, script generated" (at 20.32 19.05 0) (hide yes) (show_name no) (do_not_autoplace no) (effects (font (size 1.27 1.27))))
  (pin "2")
  (pin "1"))
 (symbol
  (lib_id "Device:R")
  (at 227.33 73.66 0)
  (unit 1)
  (body_style 1)
  (exclude_from_sim no)
  (in_bom yes)
  (on_board yes)
  (in_pos_files yes)
  (dnp no)
  (fields_autoplaced yes)
  (property "Reference" "R4" (at 229.87 72.3899 0) (show_name no) (do_not_autoplace no) (effects (font (size 1.27 1.27)) (justify left)))
  (property "Value" "R" (at 229.87 74.9299 0) (show_name no) (do_not_autoplace no) (effects (font (size 1.27 1.27)) (justify left)))
  (property "Footprint" "Resistor_THT:R_Axial_DIN0204_L3.6mm_D1.6mm_P5.08mm_Horizontal" (at 225.552 73.66 90) (hide yes) (show_name no) (do_not_autoplace no) (effects (font (size 1.27 1.27))))
  (property "Datasheet" "" (at 227.33 73.66 0) (hide yes) (show_name no) (do_not_autoplace no) (effects (font (size 1.27 1.27))))
  (property "Description" "Resistor" (at 227.33 73.66 0) (hide yes) (show_name no) (do_not_autoplace no) (effects (font (size 1.27 1.27))))
  (pin "2")
  (pin "1"))
 (symbol
  (lib_id "Device:C_Small_US")
  (at 171.45 63.5 90)
  (unit 1)
  (body_style 1)
  (exclude_from_sim no)
  (in_bom yes)
  (on_board yes)
  (in_pos_files yes)
  (dnp no)
  (fields_autoplaced yes)
  (property "Reference" "C3" (at 171.577 57.15 90) (show_name no) (do_not_autoplace no) (effects (font (size 1.27 1.27))))
  (property "Value" "C_Small_US" (at 171.577 59.69 90) (show_name no) (do_not_autoplace no) (effects (font (size 1.27 1.27))))
  (property "Footprint" "Capacitor_THT:CP_Radial_D10.0mm_P5.00mm" (at 171.45 63.5 0) (hide yes) (show_name no) (do_not_autoplace no) (effects (font (size 1.27 1.27))))
  (property "Datasheet" "" (at 171.45 63.5 0) (hide yes) (show_name no) (do_not_autoplace no) (effects (font (size 1.27 1.27))))
  (property "Description" "capacitor, small US symbol" (at 171.45 63.5 0) (hide yes) (show_name no) (do_not_autoplace no) (effects (font (size 1.27 1.27))))
  (pin "1")
  (pin "2"))
 (symbol
  (lib_id "Device:C_Small_US")
  (at 90.17 87.63 0)
  (unit 1)
  (body_style 1)
  (exclude_from_sim no)
  (in_bom yes)
  (on_board yes)
  (in_pos_files yes)
  (dnp no)
  (fields_autoplaced yes)
  (property "Reference" "C5" (at 92.71 86.4869 0) (show_name no) (do_not_autoplace no) (effects (font (size 1.27 1.27)) (justify left)))
  (property "Value" "C_Small_US" (at 92.71 89.0269 0) (show_name no) (do_not_autoplace no) (effects (font (size 1.27 1.27)) (justify left)))
  (property "Footprint" "Capacitor_THT:CP_Radial_D10.0mm_P5.00mm" (at 90.17 87.63 0) (hide yes) (show_name no) (do_not_autoplace no) (effects (font (size 1.27 1.27))))
  (property "Datasheet" "" (at 90.17 87.63 0) (hide yes) (show_name no) (do_not_autoplace no) (effects (font (size 1.27 1.27))))
  (property "Description" "capacitor, small US symbol" (at 90.17 87.63 0) (hide yes) (show_name no) (do_not_autoplace no) (effects (font (size 1.27 1.27))))
  (pin "1")
  (pin "2"))
 (symbol
  (lib_id "Transistor_FET:IRF3205")
  (at 138.43 71.12 0)
  (unit 1)
  (body_style 1)
  (exclude_from_sim no)
  (in_bom yes)
  (on_board yes)
  (in_pos_files yes)
  (dnp no)
  (fields_autoplaced yes)
  (property "Reference" "Q1" (at 144.78 69.8499 0) (show_name no) (do_not_autoplace no) (effects (font (size 1.27 1.27)) (justify left)))
  (property "Value" "IRF3205" (at 144.78 72.3899 0) (show_name no) (do_not_autoplace no) (effects (font (size 1.27 1.27)) (justify left)))
  (property "Footprint" "Package_TO_SOT_THT:TO-218-3_Vertical" (at 143.51 73.025 0) (hide yes) (show_name no) (do_not_autoplace no) (effects (font (size 1.27 1.27)
    (italic yes)) (justify left)))
  (property "Datasheet" "http://www.irf.com/product-info/datasheets/data/irf3205.pdf" (at 143.51 74.93 0) (hide yes) (show_name no) (do_not_autoplace no) (effects (font (size 1.27 1.27)) (justify left)))
  (property "Description" "110A Id, 55V Vds, Single N-Channel HEXFET Power MOSFET, 8mOhm Ron, TO-220AB" (at 138.43 71.12 0) (hide yes) (show_name no) (do_not_autoplace no) (effects (font (size 1.27 1.27))))
  (pin "1")
  (pin "2")
  (pin "3"))
 (symbol
  (lib_id "Device:C_Small_US")
  (at 208.28 67.31 0)
  (unit 1)
  (body_style 1)
  (exclude_from_sim no)
  (in_bom yes)
  (on_board yes)
  (in_pos_files yes)
  (dnp no)
  (fields_autoplaced yes)
  (property "Reference" "C4" (at 210.82 66.1669 0) (show_name no) (do_not_autoplace no) (effects (font (size 1.27 1.27)) (justify left)))
  (property "Value" "C_Small_US" (at 210.82 68.7069 0) (show_name no) (do_not_autoplace no) (effects (font (size 1.27 1.27)) (justify left)))
  (property "Footprint" "Capacitor_THT:CP_Radial_D10.0mm_P5.00mm" (at 208.28 67.31 0) (hide yes) (show_name no) (do_not_autoplace no) (effects (font (size 1.27 1.27))))
  (property "Datasheet" "" (at 208.28 67.31 0) (hide yes) (show_name no) (do_not_autoplace no) (effects (font (size 1.27 1.27))))
  (property "Description" "capacitor, small US symbol" (at 208.28 67.31 0) (hide yes) (show_name no) (do_not_autoplace no) (effects (font (size 1.27 1.27))))
  (pin "1")
  (pin "2"))
 (symbol
  (lib_id "Diode:BAT54C")
  (at 182.88 71.12 90)
  (unit 1)
  (body_style 1)
  (exclude_from_sim no)
  (in_bom yes)
  (on_board yes)
  (in_pos_files yes)
  (dnp no)
  (fields_autoplaced yes)
  (property "Reference" "D3" (at 180.34 69.8499 90) (show_name no) (do_not_autoplace no) (effects (font (size 1.27 1.27)) (justify left)))
  (property "Value" "BAT54C" (at 180.34 72.3899 90) (show_name no) (do_not_autoplace no) (effects (font (size 1.27 1.27)) (justify left)))
  (property "Footprint" "Package_TO_SOT_THT:TO-126-3_Vertical" (at 179.705 69.215 0) (hide yes) (show_name no) (do_not_autoplace no) (effects (font (size 1.27 1.27)) (justify left)))
  (property "Datasheet" "http://www.diodes.com/_files/datasheets/ds11005.pdf" (at 182.88 73.152 0) (hide yes) (show_name no) (do_not_autoplace no) (effects (font (size 1.27 1.27))))
  (property "Description" "dual schottky barrier diode, common cathode" (at 182.88 71.12 0) (hide yes) (show_name no) (do_not_autoplace no) (effects (font (size 1.27 1.27))))
  (pin "2")
  (pin "1")
  (pin "3"))
 (symbol
  (lib_id "Device:D")
  (at 52.07 38.1 90)
  (unit 1)
  (body_style 1)
  (exclude_from_sim no)
  (in_bom yes)
  (on_board yes)
  (in_pos_files yes)
  (dnp no)
  (fields_autoplaced yes)
  (property "Reference" "D1" (at 54.61 36.8299 90) (show_name no) (do_not_autoplace no) (effects (font (size 1.27 1.27)) (justify right)))
  (property "Value" "D" (at 54.61 39.3699 90) (show_name no) (do_not_autoplace no) (effects (font (size 1.27 1.27)) (justify right)))
  (property "Footprint" "Diode_THT:D_DO-35_SOD27_P7.62mm_Horizontal" (at 52.07 38.1 0) (hide yes) (show_name no) (do_not_autoplace no) (effects (font (size 1.27 1.27))))
  (property "Datasheet" "" (at 52.07 38.1 0) (hide yes) (show_name no) (do_not_autoplace no) (effects (font (size 1.27 1.27))))
  (property "Description" "Diode" (at 52.07 38.1 0) (hide yes) (show_name no) (do_not_autoplace no) (effects (font (size 1.27 1.27))))
  (property "Sim.Device" "D" (at 52.07 38.1 0) (hide yes) (show_name no) (do_not_autoplace no) (effects (font (size 1.27 1.27))))
  (property "Sim.Pins" "1=K 2=A" (at 52.07 38.1 0) (hide yes) (show_name no) (do_not_autoplace no) (effects (font (size 1.27 1.27))))
  (pin "2")
  (pin "1"))
 (symbol
  (lib_id "Device:R")
  (at 158.75 63.5 90)
  (unit 1)
  (body_style 1)
  (exclude_from_sim no)
  (in_bom yes)
  (on_board yes)
  (in_pos_files yes)
  (dnp no)
  (fields_autoplaced yes)
  (property "Reference" "R3" (at 158.75 57.15 90) (show_name no) (do_not_autoplace no) (effects (font (size 1.27 1.27))))
  (property "Value" "R" (at 158.75 59.69 90) (show_name no) (do_not_autoplace no) (effects (font (size 1.27 1.27))))
  (property "Footprint" "Resistor_THT:R_Axial_DIN0204_L3.6mm_D1.6mm_P5.08mm_Horizontal" (at 158.75 65.278 90) (hide yes) (show_name no) (do_not_autoplace no) (effects (font (size 1.27 1.27))))
  (property "Datasheet" "" (at 158.75 63.5 0) (hide yes) (show_name no) (do_not_autoplace no) (effects (font (size 1.27 1.27))))
  (property "Description" "Resistor" (at 158.75 63.5 0) (hide yes) (show_name no) (do_not_autoplace no) (effects (font (size 1.27 1.27))))
  (pin "2")
  (pin "1"))
 (symbol
  (lib_id "Device:C_Small_US")
  (at 109.22 86.36 0)
  (unit 1)
  (body_style 1)
  (exclude_from_sim no)
  (in_bom yes)
  (on_board yes)
  (in_pos_files yes)
  (dnp no)
  (fields_autoplaced yes)
  (property "Reference" "C2" (at 111.76 85.2169 0) (show_name no) (do_not_autoplace no) (effects (font (size 1.27 1.27)) (justify left)))
  (property "Value" "C_Small_US" (at 111.76 87.7569 0) (show_name no) (do_not_autoplace no) (effects (font (size 1.27 1.27)) (justify left)))
  (property "Footprint" "Capacitor_THT:CP_Radial_D10.0mm_P5.00mm" (at 109.22 86.36 0) (hide yes) (show_name no) (do_not_autoplace no) (effects (font (size 1.27 1.27))))
  (property "Datasheet" "" (at 109.22 86.36 0) (hide yes) (show_name no) (do_not_autoplace no) (effects (font (size 1.27 1.27))))
  (property "Description" "capacitor, small US symbol" (at 109.22 86.36 0) (hide yes) (show_name no) (do_not_autoplace no) (effects (font (size 1.27 1.27))))
  (pin "1")
  (pin "2"))
 (symbol
  (lib_id "Device:L")
  (at 140.97 54.61 180)
  (unit 1)
  (body_style 1)
  (exclude_from_sim no)
  (in_bom yes)
  (on_board yes)
  (in_pos_files yes)
  (dnp no)
  (fields_autoplaced yes)
  (property "Reference" "L3" (at 142.24 53.3399 0) (show_name no) (do_not_autoplace no) (effects (font (size 1.27 1.27)) (justify right)))
  (property "Value" "L" (at 142.24 55.8799 0) (show_name no) (do_not_autoplace no) (effects (font (size 1.27 1.27)) (justify right)))
  (property "Footprint" "Inductor_THT:L_Axial_L11.0mm_D4.5mm_P7.62mm_Vertical_Fastron_MECC" (at 140.97 54.61 0) (hide yes) (show_name no) (do_not_autoplace no) (effects (font (size 1.27 1.27))))
  (property "Datasheet" "" (at 140.97 54.61 0) (hide yes) (show_name no) (do_not_autoplace no) (effects (font (size 1.27 1.27))))
  (property "Description" "Inductor" (at 140.97 54.61 0) (hide yes) (show_name no) (do_not_autoplace no) (effects (font (size 1.27 1.27))))
  (pin "1")
  (pin "2"))
 (symbol
  (lib_id "Device:R")
  (at 62.23 29.21 0)
  (unit 1)
  (body_style 1)
  (exclude_from_sim no)
  (in_bom yes)
  (on_board yes)
  (in_pos_files yes)
  (dnp no)
  (fields_autoplaced yes)
  (property "Reference" "R1" (at 64.77 27.9399 0) (show_name no) (do_not_autoplace no) (effects (font (size 1.27 1.27)) (justify left)))
  (property "Value" "R" (at 64.77 30.4799 0) (show_name no) (do_not_autoplace no) (effects (font (size 1.27 1.27)) (justify left)))
  (property "Footprint" "Resistor_THT:R_Axial_DIN0204_L3.6mm_D1.6mm_P5.08mm_Horizontal" (at 60.452 29.21 90) (hide yes) (show_name no) (do_not_autoplace no) (effects (font (size 1.27 1.27))))
  (property "Datasheet" "" (at 62.23 29.21 0) (hide yes) (show_name no) (do_not_autoplace no) (effects (font (size 1.27 1.27))))
  (property "Description" "Resistor" (at 62.23 29.21 0) (hide yes) (show_name no) (do_not_autoplace no) (effects (font (size 1.27 1.27))))
  (pin "2")
  (pin "1"))
 (symbol
  (lib_id "Device:R_Potentiometer")
  (at 63.5 45.72 270)
  (unit 1)
  (body_style 1)
  (exclude_from_sim no)
  (in_bom yes)
  (on_board yes)
  (in_pos_files yes)
  (dnp no)
  (fields_autoplaced yes)
  (property "Reference" "RV1" (at 63.5 39.37 90) (show_name no) (do_not_autoplace no) (effects (font (size 1.27 1.27))))
  (property "Value" "R_Potentiometer" (at 63.5 41.91 90) (show_name no) (do_not_autoplace no) (effects (font (size 1.27 1.27))))
  (property "Footprint" "Potentiometer_THT:Potentiometer_ACP_CA9-V10_Vertical" (at 63.5 45.72 0) (hide yes) (show_name no) (do_not_autoplace no) (effects (font (size 1.27 1.27))))
  (property "Datasheet" "" (at 63.5 45.72 0) (hide yes) (show_name no) (do_not_autoplace no) (effects (font (size 1.27 1.27))))
  (property "Description" "Potentiometer" (at 63.5 45.72 0) (hide yes) (show_name no) (do_not_autoplace no) (effects (font (size 1.27 1.27))))
  (property "Sim.Device" "R" (at 63.5 45.72 0) (hide yes) (show_name no) (do_not_autoplace no) (effects (font (size 1.27 1.27))))
  (property "Sim.Type" "POT" (at 63.5 45.72 0) (hide yes) (show_name no) (do_not_autoplace no) (effects (font (size 1.27 1.27))))
  (property "Sim.Pins" "1=r0 2=wiper 3=r1" (at 63.5 45.72 0) (hide yes) (show_name no) (do_not_autoplace no) (effects (font (size 1.27 1.27))))
  (pin "1")
  (pin "3")
  (pin "2"))
 (symbol
  (lib_id "Device:L")
  (at 195.58 63.5 90)
  (unit 1)
  (body_style 1)
  (exclude_from_sim no)
  (in_bom yes)
  (on_board yes)
  (in_pos_files yes)
  (dnp no)
  (fields_autoplaced yes)
  (property "Reference" "L2" (at 195.58 58.42 90) (show_name no) (do_not_autoplace no) (effects (font (size 1.27 1.27))))
  (property "Value" "L" (at 195.58 60.96 90) (show_name no) (do_not_autoplace no) (effects (font (size 1.27 1.27))))
  (property "Footprint" "Inductor_THT:L_Axial_L11.0mm_D4.5mm_P7.62mm_Vertical_Fastron_MECC" (at 195.58 63.5 0) (hide yes) (show_name no) (do_not_autoplace no) (effects (font (size 1.27 1.27))))
  (property "Datasheet" "" (at 195.58 63.5 0) (hide yes) (show_name no) (do_not_autoplace no) (effects (font (size 1.27 1.27))))
  (property "Description" "Inductor" (at 195.58 63.5 0) (hide yes) (show_name no) (do_not_autoplace no) (effects (font (size 1.27 1.27))))
  (pin "1")
  (pin "2"))
 (symbol
  (lib_id "power:GND")
  (at 29.21 25.4 0)
  (unit 1)
  (body_style 1)
  (exclude_from_sim no)
  (in_bom yes)
  (on_board yes)
  (in_pos_files yes)
  (dnp no)
  (fields_autoplaced yes)
  (property "Reference" "#PWR01" (at 29.21 31.75 0) (hide yes) (show_name no) (do_not_autoplace no) (effects (font (size 1.27 1.27))))
  (property "Value" "GND" (at 29.21 30.48 0) (show_name no) (do_not_autoplace no) (effects (font (size 1.27 1.27))))
  (property "Footprint" "" (at 29.21 25.4 0) (hide yes) (show_name no) (do_not_autoplace no) (effects (font (size 1.27 1.27))))
  (property "Datasheet" "" (at 29.21 25.4 0) (hide yes) (show_name no) (do_not_autoplace no) (effects (font (size 1.27 1.27))))
  (property "Description" "Power symbol creates a global label with name \"GND\" , ground" (at 29.21 25.4 0) (hide yes) (show_name no) (do_not_autoplace no) (effects (font (size 1.27 1.27))))
  (pin "1"))
 (sheet_instances
  (path ""
   (page "1")))
 (embedded_fonts no))
